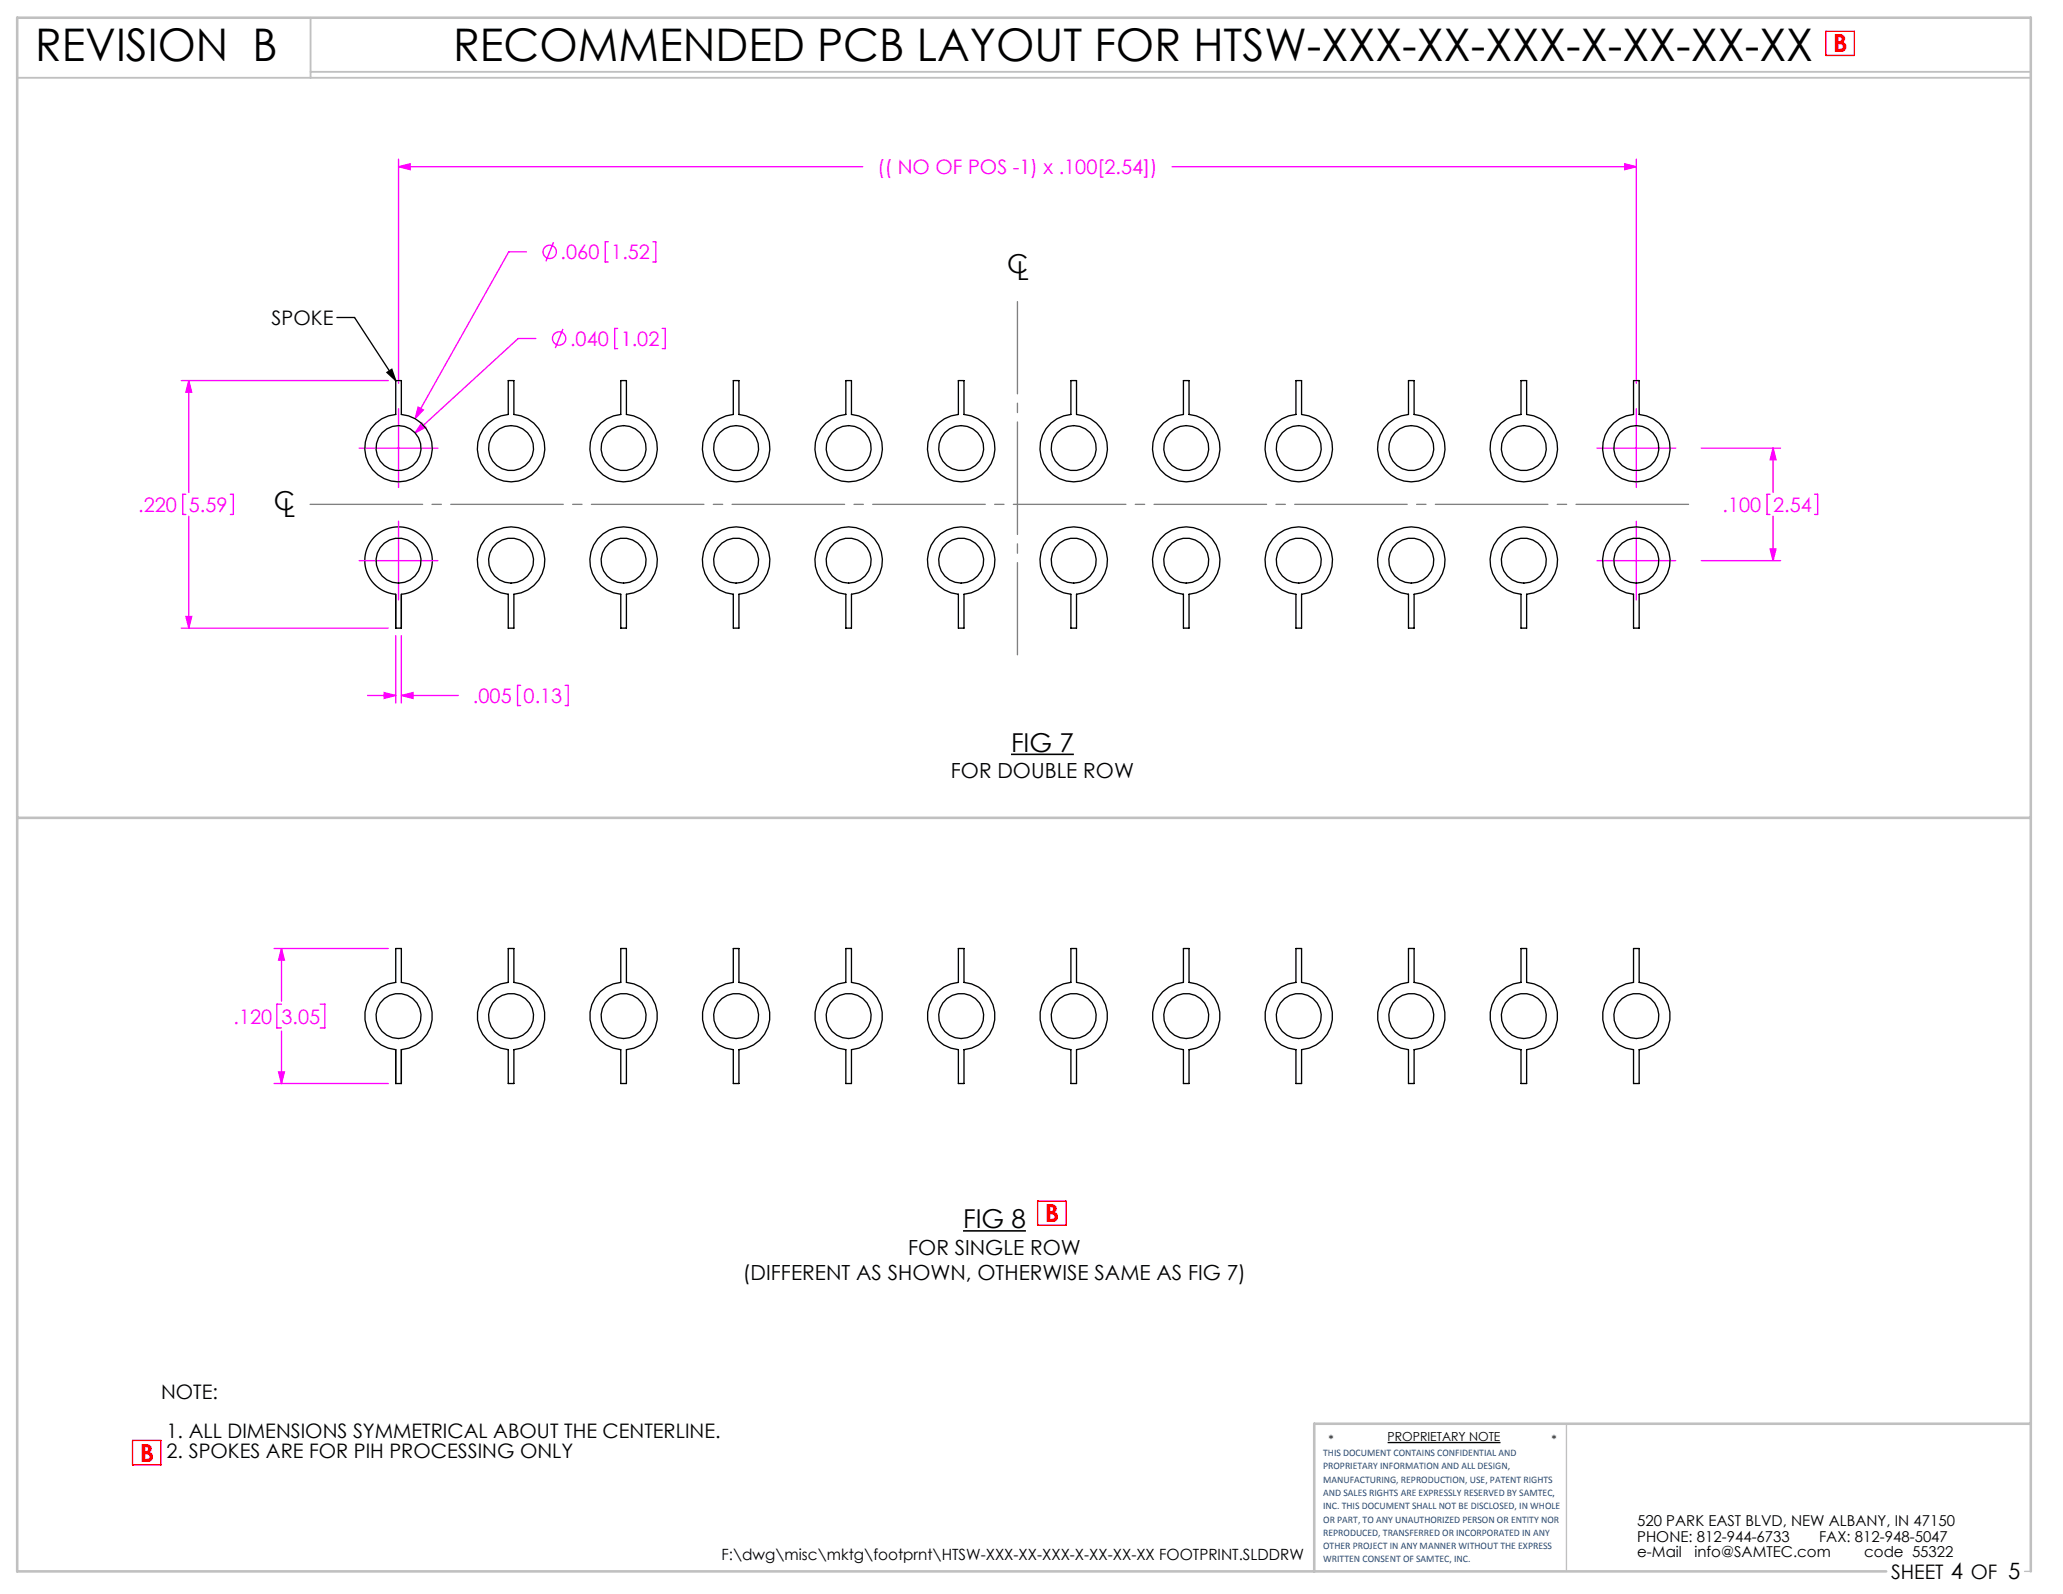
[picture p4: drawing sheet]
<svg xmlns="http://www.w3.org/2000/svg" width="279mm" height="216mm" viewBox="0 0 279 216" stroke-linecap="round" stroke-linejoin="round" font-family="sans-serif">
<path d="M45.6 43h2.4l5.6 8.5M52.4 50.4l.7-.4 .5 1.5zM53.6 85.1v-4.6a4.6 4.6 0 0 1-3.5-7 4.6 4.6 0 0 1 7.8 0 4.6 4.6 0 0 1-3.5 7v4.6M53.6 142.2v4.6M54.4 142.2v4.6M187.9 195.4h15.3" fill="none" stroke="#000" stroke-width=".18"/>
<path d="M212.2 192.8v20M274.2 212.8h.8" fill="none" stroke="#c0c0c0" stroke-width=".18"/>
<path d="M2.3 10.5h272.7M42.1 2.4v8.1M42.1 9.7h232.9" fill="none" stroke="#c0c0c0" stroke-width=".25"/>
<path d="M2.3 110.8h272.7M275 192.8h-97v20M255.5 212.8h-253.2v-210.4h272.7v210.4" fill="none" stroke="#c0c0c0" stroke-width=".35"/>
<g fill="none" stroke="#f0f" stroke-width=".18">
<path d="M54 22.6l1.6-.4v.8zM54 21.6v30.3M54 22.6h62.8M71.3 34.1h-2.4l-12.7 22.6M75 32.8l-1.1 2.6M82.4 32.7h-.4v2.8h.4M88.4 32.7h.4v2.8h-.4M158.7 22.6h62.9M220 22.2l1.6 .4-1.6 .4zM221.6 21.6v30.3M24.6 51.5h28M25.6 51.5l.4 1.6h-.8z"/>
<path d="M25.6 51.5v15.2M54 55.4v10.6M56.6 55.1l.7 .4-1.1 1.2zM57.1 57.3l.6 .6-1.5 .7zM72.6 45.8h-2.4l-14 12.8M76.2 44.6l-1 2.5M83.7 44.5h-.5v2.7h.5M89.7 44.5h.4v2.7h-.4M221.6 55.4v10.6M25.2 66.9h-.4v2.8h.4M25.6 69.9v15.2M31.2 66.9h.4v2.8h-.4"/>
<path d="M48.6 60.7h10.7M48.6 75.9h10.7M54 70.6v10.7M216.3 60.7h10.7M216.3 75.9h10.7M221.6 70.6v10.7M230.4 60.7h10.7M230.4 75.9h10.7M239.7 66.9h-.4v2.8h.4M239.7 74.4h.8l-.4 1.5zM240.1 60.7l.4 1.6h-.8zM240.1 60.7v6"/>
<path d="M240.1 69.9v6M245.8 66.9h.4v2.8h-.4M24.6 85.1h28M25.2 83.5h.8l-.4 1.6zM49.8 94.2h3.8M52 93.8l1.6 .4-1.6 .4zM53.6 86.1v9.1M54.4 94.2l1.5-.4v.8zM54.4 86.1v9.1M54.4 94.2h7.7M70.5 92.8h-.4v2.8h.4M76.5 92.8h.4v2.8h-.4"/>
<path d="M37.1 128.5h15.5M38.1 128.5l.4 1.5h-.8zM38.1 136h-.6v3.2h.6M38.1 128.5v7.1M38.1 139.6v7.2M43.4 136h.6v3.2h-.6M37.1 146.8h15.5M37.7 145.2h.8l-.4 1.6z"/>
<circle cx="74.4" cy="34.1" r=".9"/>
<circle cx="75.7" cy="45.8" r=".9"/>
</g>
<path d="M136.9 102.2h8.5M130.4 166.7h8.5" fill="none" stroke="#000" stroke-width=".21"/>
<path d="M137.8 40.9v47.8" fill="none" stroke="#808080" stroke-width=".18" stroke-dasharray="15.2 1.3 1.3 1.3" stroke-dashoffset="2.8"/>
<path d="M41.8 68.3h187.1" fill="none" stroke="#808080" stroke-width=".18" stroke-dasharray="15.2 1.3 1.3 1.3" stroke-dashoffset="-.2"/>
<path d="M247.3 4.2h3.8v3.3h-3.8zM140.5 162.7h3.9v3.2h-3.9zM17.9 195.1h3.9v3.3h-3.9z" fill="none" stroke="#f00" stroke-width=".18"/>
<path d="M52.4 50.4l.7-.4 .5 1.5z" fill="#000"/>
<path d="M54 22.6l1.6-.4v.8zM220 22.2l1.6 .4-1.6 .4zM239.7 74.4h.8l-.4 1.5zM240.1 60.7l.4 1.6h-.8zM56.6 55.1l-.4 1.6 1.1-1.2zM57.1 57.3l-.9 1.3 1.5-.7zM52 93.8l1.6 .4-1.6 .4zM54.4 94.2l1.5-.4v.8zM25.6 51.5l.4 1.6h-.8zM25.2 83.5h.8l-.4 1.6zM37.7 145.2h.8l-.4 1.6zM38.1 128.5l.4 1.5h-.8z" fill="#f0f"/>
<g fill="none" stroke="#000" stroke-width=".18">
<path d="M53.6 51.5h.8v4.6a4.6 4.6 0 0 1 3.5 7 4.6 4.6 0 0 1-7.8 0 4.6 4.6 0 0 1 3.5-7zM68.8 51.5h.8v4.6a4.6 4.6 0 0 1 3.5 7 4.6 4.6 0 0 1-7.8 0 4.6 4.6 0 0 1 3.5-7zM84.1 51.5h.7v4.6a4.6 4.6 0 0 1 3.6 7 4.6 4.6 0 0 1-7.8 0 4.6 4.6 0 0 1 3.5-7zM99.3 51.5h.8v4.6a4.6 4.6 0 0 1 3.5 7 4.6 4.6 0 0 1-7.8 0 4.6 4.6 0 0 1 3.5-7zM114.6 51.5h.7v4.6a4.6 4.6 0 0 1 3.5 7 4.6 4.6 0 0 1-7.8 0 4.6 4.6 0 0 1 3.6-7zM129.8 51.5h.8v4.6a4.6 4.6 0 0 1 3.5 7 4.6 4.6 0 0 1-7.8 0 4.6 4.6 0 0 1 3.5-7zM145 51.5h.8v4.6a4.6 4.6 0 0 1 3.5 7 4.6 4.6 0 0 1-7.8 0 4.6 4.6 0 0 1 3.5-7zM160.3 51.5h.7v4.6a4.6 4.6 0 0 1 3.6 7 4.6 4.6 0 0 1-7.8 0 4.6 4.6 0 0 1 3.5-7zM175.5 51.5h.8v4.6a4.6 4.6 0 0 1 3.5 7 4.6 4.6 0 0 1-7.8 0 4.6 4.6 0 0 1 3.5-7zM190.8 51.5h.7v4.6a4.6 4.6 0 0 1 3.5 7 4.6 4.6 0 0 1-7.8 0 4.6 4.6 0 0 1 3.6-7zM206 51.5h.8v4.6a4.6 4.6 0 0 1 3.5 7 4.6 4.6 0 0 1-7.8 0 4.6 4.6 0 0 1 3.5-7zM221.2 51.5h.8v4.6a4.6 4.6 0 0 1 3.5 7 4.6 4.6 0 0 1-7.8 0 4.6 4.6 0 0 1 3.5-7z"/>
<path d="M65.7 73a4.6 4.6 0 0 1 7.6 .8 4.6 4.6 0 0 1-3.7 6.7v4.6h-.8v-4.6a4.6 4.6 0 0 1-3.1-7.5zM81 73a4.6 4.6 0 0 1 7.5 .8 4.6 4.6 0 0 1-3.7 6.7v4.6h-.7v-4.6a4.6 4.6 0 0 1-3.1-7.5zM96.2 73a4.6 4.6 0 0 1 7.6 .8 4.6 4.6 0 0 1-3.7 6.7v4.6h-.8v-4.6a4.6 4.6 0 0 1-3.1-7.5zM111.4 73a4.6 4.6 0 0 1 7.6 .8 4.6 4.6 0 0 1-3.7 6.7v4.6h-.7v-4.6a4.6 4.6 0 0 1-3.2-7.5zM126.7 73a4.6 4.6 0 0 1 7.5 .8 4.6 4.6 0 0 1-3.6 6.7v4.6h-.8v-4.6a4.6 4.6 0 0 1-3.1-7.5zM141.9 73a4.6 4.6 0 0 1 7.6 .8 4.6 4.6 0 0 1-3.7 6.7v4.6h-.8v-4.6a4.6 4.6 0 0 1-3.1-7.5zM157.2 73a4.6 4.6 0 0 1 7.5 .8 4.6 4.6 0 0 1-3.7 6.7v4.6h-.7v-4.6a4.6 4.6 0 0 1-3.1-7.5zM172.4 73a4.6 4.6 0 0 1 7.6 .8 4.6 4.6 0 0 1-3.7 6.7v4.6h-.8v-4.6a4.6 4.6 0 0 1-3.1-7.5zM187.6 73a4.6 4.6 0 0 1 7.6 .8 4.6 4.6 0 0 1-3.7 6.7v4.6h-.7v-4.6a4.6 4.6 0 0 1-3.2-7.5zM202.9 73a4.6 4.6 0 0 1 7.5 .8 4.6 4.6 0 0 1-3.6 6.7v4.6h-.8v-4.6a4.6 4.6 0 0 1-3.1-7.5zM218.1 73a4.6 4.6 0 0 1 7.6 .8 4.6 4.6 0 0 1-3.7 6.7v4.6h-.8v-4.6a4.6 4.6 0 0 1-3.1-7.5zM53.6 80.5v4.6h.8v-4.6"/>
<path d="M53.6 128.5h.8v4.6a4.6 4.6 0 0 1 4.1 4.5 4.6 4.6 0 0 1-4.1 4.6v4.6h-.8v-4.6a4.6 4.6 0 0 1-4.2-4.6 4.6 4.6 0 0 1 4.2-4.5zM68.8 128.5h.8v4.6a4.6 4.6 0 0 1 4.2 4.5 4.6 4.6 0 0 1-4.2 4.6v4.6h-.8v-4.6a4.6 4.6 0 0 1-4.2-4.6 4.6 4.6 0 0 1 4.2-4.5zM84.1 128.5h.7v4.6a4.6 4.6 0 0 1 4.2 4.5 4.6 4.6 0 0 1-4.2 4.6v4.6h-.7v-4.6a4.6 4.6 0 0 1-4.2-4.6 4.6 4.6 0 0 1 4.2-4.5zM99.3 128.5h.8v4.6a4.6 4.6 0 0 1 4.2 4.5 4.6 4.6 0 0 1-4.2 4.6v4.6h-.8v-4.6a4.6 4.6 0 0 1-4.2-4.6 4.6 4.6 0 0 1 4.2-4.5zM114.6 128.5h.7v4.6a4.6 4.6 0 0 1 4.2 4.5 4.6 4.6 0 0 1-4.2 4.6v4.6h-.7v-4.6a4.6 4.6 0 0 1-4.2-4.6 4.6 4.6 0 0 1 4.2-4.5zM129.8 128.5h.8v4.6a4.6 4.6 0 0 1 4.1 4.5 4.6 4.6 0 0 1-4.1 4.6v4.6h-.8v-4.6a4.6 4.6 0 0 1-4.2-4.6 4.6 4.6 0 0 1 4.2-4.5zM145 128.5h.8v4.6a4.6 4.6 0 0 1 4.2 4.5 4.6 4.6 0 0 1-4.2 4.6v4.6h-.8v-4.6a4.6 4.6 0 0 1-4.2-4.6 4.6 4.6 0 0 1 4.2-4.5zM160.3 128.5h.7v4.6a4.6 4.6 0 0 1 4.2 4.5 4.6 4.6 0 0 1-4.2 4.6v4.6h-.7v-4.6a4.6 4.6 0 0 1-4.2-4.6 4.6 4.6 0 0 1 4.2-4.5zM175.5 128.5h.8v4.6a4.6 4.6 0 0 1 4.2 4.5 4.6 4.6 0 0 1-4.2 4.6v4.6h-.8v-4.6a4.6 4.6 0 0 1-4.2-4.6 4.6 4.6 0 0 1 4.2-4.5zM190.8 128.5h.7v4.6a4.6 4.6 0 0 1 4.2 4.5 4.6 4.6 0 0 1-4.2 4.6v4.6h-.7v-4.6a4.6 4.6 0 0 1-4.2-4.6 4.6 4.6 0 0 1 4.2-4.5zM206 128.5h.8v4.6a4.6 4.6 0 0 1 4.1 4.5 4.6 4.6 0 0 1-4.1 4.6v4.6h-.8v-4.6a4.6 4.6 0 0 1-4.2-4.6 4.6 4.6 0 0 1 4.2-4.5zM221.2 128.5h.8v4.6a4.6 4.6 0 0 1 4.2 4.5 4.6 4.6 0 0 1-4.2 4.6v4.6h-.8v-4.6a4.6 4.6 0 0 1-4.2-4.6 4.6 4.6 0 0 1 4.2-4.5z"/>
<circle cx="54" cy="75.9" r="3"/>
<circle cx="54" cy="60.7" r="3"/>
<circle cx="69.2" cy="75.9" r="3"/>
<circle cx="69.2" cy="60.7" r="3"/>
<circle cx="84.5" cy="75.9" r="3"/>
<circle cx="84.5" cy="60.7" r="3"/>
<circle cx="99.7" cy="75.9" r="3"/>
<circle cx="99.7" cy="60.7" r="3"/>
<circle cx="114.9" cy="75.9" r="3"/>
<circle cx="114.9" cy="60.7" r="3"/>
<circle cx="130.2" cy="75.9" r="3"/>
<circle cx="130.2" cy="60.7" r="3"/>
<circle cx="145.4" cy="75.9" r="3"/>
<circle cx="145.4" cy="60.7" r="3"/>
<circle cx="160.7" cy="75.9" r="3"/>
<circle cx="160.7" cy="60.7" r="3"/>
<circle cx="175.9" cy="75.9" r="3"/>
<circle cx="175.9" cy="60.7" r="3"/>
<circle cx="191.1" cy="75.9" r="3"/>
<circle cx="191.1" cy="60.7" r="3"/>
<circle cx="206.4" cy="75.9" r="3"/>
<circle cx="206.4" cy="60.7" r="3"/>
<circle cx="221.6" cy="75.9" r="3"/>
<circle cx="221.6" cy="60.7" r="3"/>
<circle cx="54" cy="137.6" r="3"/>
<circle cx="69.2" cy="137.6" r="3"/>
<circle cx="84.5" cy="137.6" r="3"/>
<circle cx="99.7" cy="137.6" r="3"/>
<circle cx="114.9" cy="137.6" r="3"/>
<circle cx="130.2" cy="137.6" r="3"/>
<circle cx="145.4" cy="137.6" r="3"/>
<circle cx="160.7" cy="137.6" r="3"/>
<circle cx="175.9" cy="137.6" r="3"/>
<circle cx="191.1" cy="137.6" r="3"/>
<circle cx="206.4" cy="137.6" r="3"/>
<circle cx="221.6" cy="137.6" r="3"/>
</g>
<g font-size="6.1">
<text x="4.8" y="8.2">REVISION B</text>
<text x="61.4" y="8.3">RECOMMENDED PCB LAYOUT FOR HTSW-XXX-XX-XXX-X-XX-XX-XX</text>
</g>
<g font-size="3.5">
<text x="136.4" y="36.9">C</text>
<text x="137.7" y="37.9">L</text>
<text x="37.1" y="69.1">C</text>
<text x="38.4" y="70.1">L</text>
<text x="136.9" y="101.8">FIG 7</text>
<text x="130.4" y="166.3">FIG 8</text>
</g>
<g font-size="3.4" fill="#f00">
<text x="248.3" y="7.1">B</text>
<text x="141.5" y="165.5">B</text>
<text x="18.9" y="198">B</text>
</g>
<g font-size="2.8">
<text x="128.8" y="105.4">FOR DOUBLE ROW</text>
<text x="100.6" y="173.4">(DIFFERENT AS SHOWN, OTHERWISE SAME AS FIG 7)</text>
<text x="123" y="169.9">FOR SINGLE ROW</text>
</g>
<g font-size="2.7" fill="#f0f">
<text x="118.8" y="23.6">(( NO OF POS -1) x .100[2.54])</text>
<text x="75.9" y="35.1">.060</text>
<text x="82.8" y="35.1">1.52</text>
<text x="77.2" y="46.9">.040</text>
<text x="84.1" y="46.9">1.02</text>
<text x="18.7" y="69.3">.220</text>
<text x="25.6" y="69.3">5.59</text>
<text x="233.3" y="69.3">.100</text>
<text x="240.1" y="69.3">2.54</text>
<text x="64.1" y="95.2">.005</text>
<text x="70.9" y="95.2">0.13</text>
<text x="31.6" y="138.6">.120</text>
<text x="38.1" y="138.6">3.05</text>
</g>
<g font-size="2.7">
<text x="36.8" y="44">SPOKE</text>
<text x="21.8" y="189.5">NOTE:</text>
<text x="22.6" y="197.5">2. SPOKES ARE FOR PIH PROCESSING ONLY</text>
<text x="22.6" y="194.8">1. ALL DIMENSIONS SYMMETRICAL ABOUT THE CENTERLINE.</text>
<text x="256.1" y="213.9">SHEET 4 OF 5</text>
</g>
<text font-size="2.1" x="97.7" y="211.3">F:\dwg\misc\mktg\footprnt\HTSW-XXX-XX-XXX-X-XX-XX-XX FOOTPRINT.SLDDRW</text>
<g font-size="2">
<text x="221.7" y="206.6">520 PARK EAST BLVD, NEW ALBANY, IN 47150</text>
<text x="221.7" y="208.8">PHONE: 812-944-6733</text>
<text x="246.4" y="208.8">FAX: 812-948-5047</text>
<text x="221.7" y="211">e-Mail</text>
<text x="229.5" y="211">info@SAMTEC.com</text>
<text x="252.5" y="211">code 55322</text>
</g>
<g font-size="1.7">
<text x="179.9" y="195.6">*</text>
<text x="187.9" y="195.2">PROPRIETARY NOTE</text>
<text x="210.1" y="195.6">*</text>
</g>
<g font-size="1.4" fill="#1f497d">
<text x="179.2" y="197.2">THIS DOCUMENT CONTAINS CONFIDENTIAL AND</text>
<text x="179.2" y="199">PROPRIETARY INFORMATION AND ALL DESIGN,</text>
<text x="179.2" y="200.8">MANUFACTURING, REPRODUCTION, USE, PATENT RIGHTS</text>
<text x="179.2" y="202.6">AND SALES RIGHTS ARE EXPRESSLY RESERVED BY SAMTEC,</text>
<text x="179.2" y="204.4">INC. THIS DOCUMENT SHALL NOT BE DISCLOSED, IN WHOLE</text>
<text x="179.2" y="206.2">OR PART, TO ANY UNAUTHORIZED PERSON OR ENTITY NOR</text>
<text x="179.2" y="208">REPRODUCED, TRANSFERRED OR INCORPORATED IN ANY</text>
<text x="179.2" y="209.8">OTHER PROJECT IN ANY MANNER WITHOUT THE EXPRESS</text>
<text x="179.2" y="211.6">WRITTEN CONSENT OF SAMTEC, INC.</text>
</g>
</svg>
